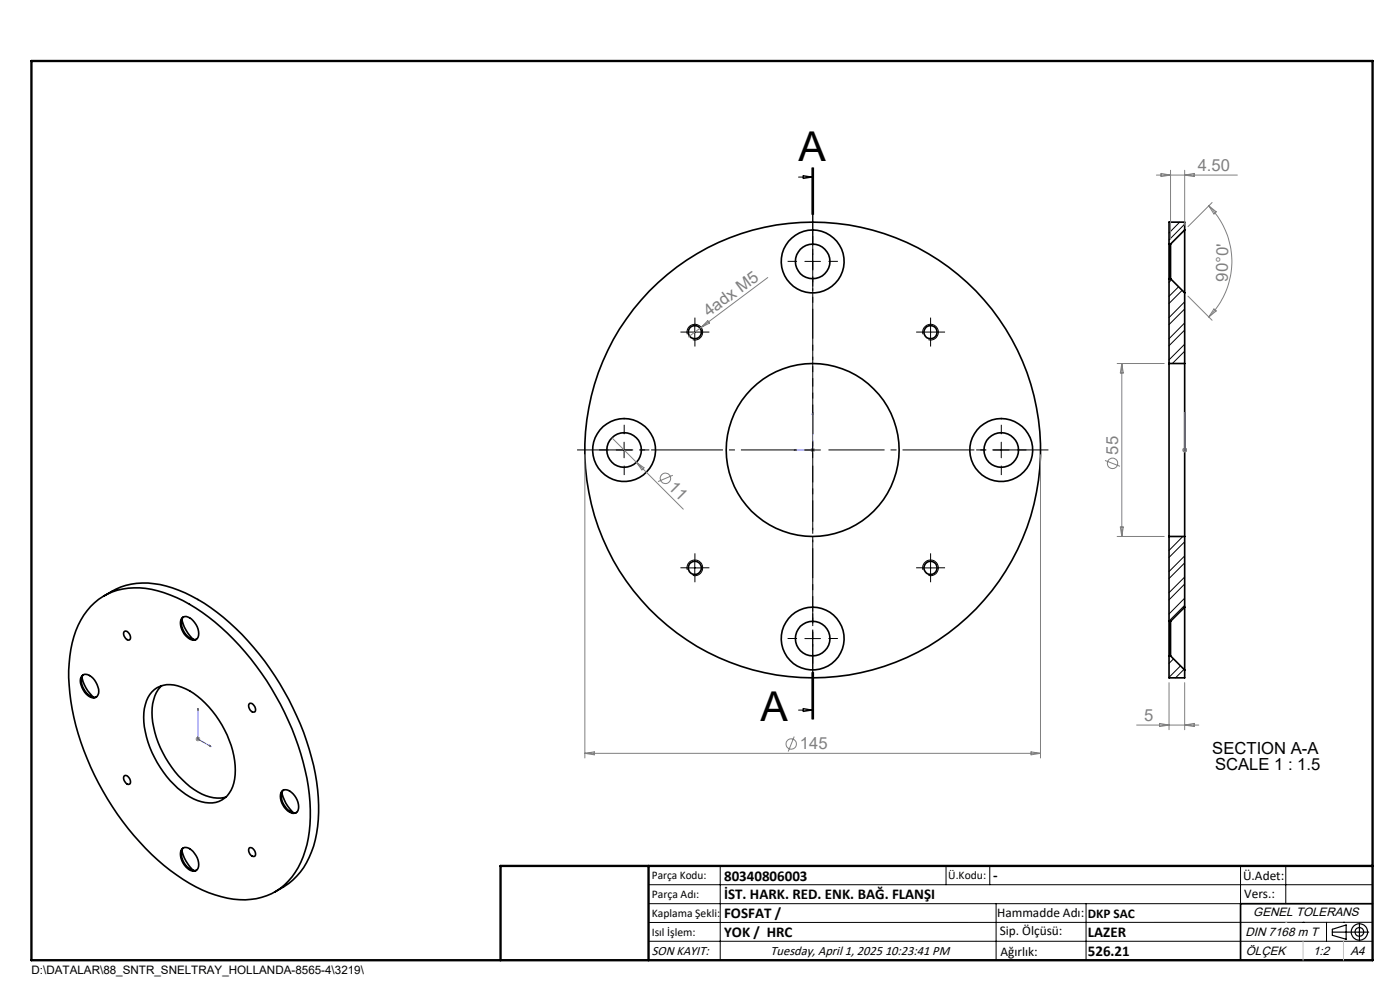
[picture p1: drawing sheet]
<svg xmlns="http://www.w3.org/2000/svg" width="297mm" height="210mm" viewBox="0 0 297 210" stroke-linecap="round" stroke-linejoin="round" font-family="sans-serif">
<g fill="none" stroke="#000" stroke-width=".35">
<path d="M248 51.8v7.3M248 59.1h.3M248 51.8h.3M248 59.1v18M248.3 51.8v7.3M248.3 59.1l3 3M251.3 48.8v13.3M251.3 48.8v-1.7h-3.3v4.7M251.3 48.8l-3 3M248 77.1v36.7M248 77.1h3.3M251.3 77.1v36.7"/>
<path d="M251.3 62.1v15M248 113.8h3.3M248 113.8v18M251.3 113.8v15M19.2 128.6a13.5 13.5 0 0 1 13-3.6 34.8 34.8 0 0 1 17.3 10.6 59 59 0 0 1 16.1 32.9 26.6 26.6 0 0 1-2.3 15.5 12.9 12.9 0 0 1-13.8 6.7 28.4 28.4 0 0 1-13.4-6.1 58.5 58.5 0 0 1-21.3-37.6 26.9 26.9 0 0 1 2.3-15.5zM22.1 126.4a15.4 15.4 0 0 1 14.4-1.7 41.8 41.8 0 0 1 18.5 14.1 57.2 57.2 0 0 1 12.5 30.3 24.5 24.5 0 0 1-3.1 14.9 14.9 14.9 0 0 1-6.1 5.2M26.4 134a1.15 1.15 0 0 1 1.3 1.5 .62 .62 0 0 1-.7 .3 .62 .62 0 0 1-.5-.6l-.3-.5zM38.6 131.3a8.4 8.4 0 0 0 2.5 4.4M38.6 131.1a1.9 1.9 0 0 1 2.7 .9 3.1 3.1 0 0 1 .5 3.5 1.59 1.59 0 0 1-2.3-.6 3.4 3.4 0 0 1-.9-3.8zM38.9 130.8a3.1 3.1 0 0 0 .8 4l1.1 .8h.9M248 131.8v7.3M248 139.1v4.7h3.3v-1.7"/>
<path d="M248 139.1h.3M248 131.8h.3M248.3 131.8v7.3M248.3 139.1l3 3M251.3 128.8v13.3M251.3 128.8l-3 3M17.4 143.6a7.9 7.9 0 0 0 2.5 4.3M17.4 143.4a1.42 1.42 0 0 1 2 .1 4 4 0 0 1 1.4 3.9 1.25 1.25 0 0 1-2.2 .1 4 4 0 0 1-1.4-3.9zM17.7 143.1a2.42 2.42 0 0 0 .1 3.1 2.44 2.44 0 0 0 2.7 1.6M32.2 146.7a5.5 5.5 0 0 1 6.3-.9 19.2 19.2 0 0 1 9.7 10.1 15.6 15.6 0 0 1 1.2 11 5.1 5.1 0 0 1-6.7 3.2 17.1 17.1 0 0 1-9.4-8.4 18.7 18.7 0 0 1-2.7-11.4 7.1 7.1 0 0 1 1.6-3.6zM34.3 145.4a8.8 8.8 0 0 0-1.9 7.8 22 22 0 0 0 9.6 14.8 7.6 7.6 0 0 0 5.9 1.1M52.9 149.3a1.15 1.15 0 0 1 1.3 1.5 .67 .67 0 0 1-1.2-.2l-.3-.9z"/>
<path d="M26.4 164.6a1.15 1.15 0 0 1 1.3 1.5 .62 .62 0 0 1-.7 .3 .62 .62 0 0 1-.5-.5l-.3-.6zM38.9 179.8a3.1 3.1 0 0 0 .8 4l.3 .3a1.69 1.69 0 0 0 1.7 .5M52.9 179.9a1.22 1.22 0 0 1 1.2 1.7 1.19 1.19 0 0 1-1.2-1.7zM59.8 168.1a8.4 8.4 0 0 0 2.5 4.3M59.8 167.8a1.59 1.59 0 0 1 2.4 .6 3.4 3.4 0 0 1 .8 3.8 1.43 1.43 0 0 1-2-.2 3.5 3.5 0 0 1-1.2-4.2zM60.1 167.6a2.64 2.64 0 0 0 .4 3.6l.7 .7a1.72 1.72 0 0 0 1.7 .5M38.6 180.3a8.4 8.4 0 0 0 2.5 4.4M38.6 180.1a1.59 1.59 0 0 1 2.4 .5 3.4 3.4 0 0 1 .8 3.9 1.59 1.59 0 0 1-2.3-.6 3.4 3.4 0 0 1-.9-3.8zM291.2 191.7h-28v12"/>
<circle cx="172.4" cy="55.4" r="3.7"/>
<circle cx="172.4" cy="55.5" r="6.7"/>
<circle cx="147.4" cy="70.5" r="1.39"/>
<circle cx="197.4" cy="70.5" r="1.4"/>
<circle cx="132.4" cy="95.5" r="6.7"/>
<circle cx="132.4" cy="95.5" r="3.7"/>
<circle cx="172.4" cy="95.5" r="48.3"/>
<circle cx="172.4" cy="95.4" r="18.3"/>
<circle cx="212.4" cy="95.4" r="3.7"/>
<circle cx="212.4" cy="95.5" r="6.7"/>
<circle cx="147.4" cy="120.4" r="1.39"/>
<circle cx="172.4" cy="135.5" r="3.7"/>
<circle cx="172.4" cy="135.5" r="6.7"/>
<circle cx="197.4" cy="120.5" r="1.4"/>
</g>
<g fill="none" stroke="#000" stroke-width=".21">
<path d="M169.4 37.6h3M170.4 37.2l2 .4-2 .3zM172.2 35.5v10M172.4 35.5v10M172.6 35.5v10M170.7 55.4h3.4M172.4 53.8v3.3M248.5 59.3l-.5 .6M250.3 47.1l-2.3 2.3M251.3 47.5l-3.3 3.4M145.7 70.4h3.4M145.8 70.9a1.67 1.67 0 0 1 1.5-2.1 1.67 1.67 0 0 1 1.8 1.8 1.67 1.67 0 0 1-2.1 1.5"/>
<path d="M147.4 68.8v3.3M195.7 70.4h3.4M195.8 70.9a1.67 1.67 0 0 1 1.5-2.1 1.67 1.67 0 0 1 1.8 1.8 1.67 1.67 0 0 1-2.1 1.5M197.4 68.8v3.3M250 60.8l-2 2.1M250.8 61.6l-2.8 2.8M251.3 64l-3.3 3.4M251.3 68.5l-3.3 3.4M251.3 73l-3.3 3.3M251.3 65.5l-3.3 3.4M251.3 70l-3.3 3.3M251.3 74.5l-2.6 2.6"/>
<path d="M130.7 95.5h3.4M132.4 93.8v3.3M170.7 95.5h3.4M172.4 93.8v3.3M210.7 95.5h3.4M212.4 93.8v3.3M147.4 118.8v3.3M197.4 118.8v3.3M250.9 113.8l-2.9 3M251.3 117.9l-3.3 3.3M251.3 114.9l-3.3 3.3M251.3 119.4l-3.3 3.3"/>
<path d="M145.7 120.5h3.4M145.8 120.9a1.66 1.66 0 0 1 1.5-2.1 1.66 1.66 0 0 1 1.8 1.8 1.66 1.66 0 0 1-2.1 1.5M170.7 135.5h3.4M172.4 133.8v3.3M195.7 120.5h3.4M195.8 120.9a1.66 1.66 0 0 1 1.4-2.1 1.66 1.66 0 0 1 1.8 1.8 1.66 1.66 0 0 1-2 1.5M248.1 139.1l-.1 .1M249 139.8l-1 .9M251.3 122.4l-3.3 3.3M251.3 126.9l-3.3 3.3M251.3 123.9l-3.3 3.3M251.3 128.4l-3.3 3.3"/>
<path d="M169.4 150.6h3M170.4 150.3l2 .3-2 .3zM172.2 142.6v10M172.4 142.6v10M172.6 142.6v10zM250.4 141.2l-2.4 2.5M251.2 142l-1.8 1.8M137.6 187.7h153.6M137.6 191.7h153.6M137.6 199.7h153.6M152.8 183.7v20M200.7 183.7v4"/>
<path d="M210 183.7v4M211.3 191.7v12M230.4 191.7v12M263.2 183.7v20M272.8 183.7v8M276.4 195.6h.1M281.4 195.6v4.1M285 195.6h.1M291.2 195.6l-153.6 .1"/>
</g>
<g fill="none" stroke="#808080" stroke-width=".21">
<path d="M245.3 37.1h17.2M246.3 36.8l2 .3-2 .4zM248.3 36.1v14.7M251.3 36.1v11.7M251.3 37.1l2-.3v.7zM162.9 58.9l-14.2 10.6M256.4 43.7a16.6 16.6 0 0 1 0 23.5M256.4 43.7l1.6 1.2-.5 .5zM257.1 43l-5.1 5.1M148.7 69.5l-2.7 2M150.1 68l.4 .5-1.8 1zM237 77.1h10"/>
<path d="M238 77.1v36.7M238 77.1l.3 2h-.6zM252 62.8l5.1 5.1M257.5 65.5l.5 .5-1.6 1.2zM124.1 96.4v64.4M129.8 92.9l15.2 15.1M135 98.1l1.6 1.1-.4 .5zM171.9 95.5h1M172 95.1l.8 .7M172.4 95v.9M172.8 95.1l-.8 .7M220.7 96.4v64.4"/>
<path d="M234.4 97.7l3.2 1.2M250.8 95.5h1M251 95.1l.7 .7M251.3 95v.9M251.7 95.1l-.7 .7M142.7 100.8l-3.1 1.4M237 113.8h10M237.7 111.8h.6l-.3 2zM41.5 156.8h1M41.6 156.4l.7 .7M42 156.3v1M42.3 156.4l-.7 .7"/>
<path d="M124.1 159.8h96.6M124.1 159.8l2-.3v.6zM168.5 156.2l-1.3 3.2M218.7 159.5l2 .3-2 .3zM241.1 153.8h13.2M246 153.4l2 .4-2 .3zM248 144.8v10M251.3 144.8v10M251.3 153.8l2-.4v.7z"/>
<circle cx="236" cy="98.3" r="1.12"/>
<circle cx="141.2" cy="101.5" r="1.1"/>
<circle cx="167.9" cy="157.8" r="1.09"/>
</g>
<g fill="none" stroke="#000" stroke-width=".25">
<path d="M282.6 197.7h7.8M282.6 197.1l3-.9v3l-3-.8zM288.4 195.8v3.8M106.2 203.7h185"/>
<circle cx="288.4" cy="197.7" r="1.74"/>
<circle cx="288.4" cy="197.7" r=".93"/>
</g>
<path d="M168.4 95.5l.4-.2v.3zM172.4 87.5l.1 .4h-.2zM172.4 87.5v8h-4M251.3 95.3v.3zM251.3 87.5v.4v-.4M251.3 95.5h.1M251.3 87.5v8M42 150.2l.1 .4-.2-.1zM42 150.2v6.6l2.8 1.6M44.5 158.1l.3 .3-.3-.1z" fill="none" stroke="#00f" stroke-width=".21"/>
<path d="M169.1 95.4h-46.7M172.4 92.1v-46.7M172.4 98.8v46.6M175.8 95.4h46.6" fill="none" stroke="#000" stroke-width=".21" stroke-dasharray="15.2 1.3 1.3 1.3" stroke-dashoffset="3.3" stroke-linecap="butt"/>
<g fill="none" stroke="#000" stroke-width=".21" stroke-dasharray="15.2 1.3 1.3 1.3" stroke-linecap="butt">
<path d="M169.1 55.4h-2M172.4 52.1v-2M172.4 58.8v2M175.8 55.4h2M145.8 70.4h-1.4M147.4 68.8v-1.4M147.4 72.1v1.4M149.1 70.4h1.4M195.8 70.4h-1.4M197.4 68.8v-1.4M197.4 72.1v1.4M199.1 70.4h1.4"/>
<path d="M129.1 95.4h-2M132.4 92.1v-2M132.4 98.8v2M135.8 95.4h2M209.1 95.4h-2M212.4 92.1v-2M212.4 98.8v2M215.8 95.4h2M147.4 118.8v-1.4M197.4 118.8v-1.4M145.8 120.4h-1.4M147.4 122.1v1.4"/>
<path d="M149.1 120.4h1.4M169.1 135.4h-2M172.4 132.1v-2M172.4 138.8v2M175.8 135.4h2M195.8 120.4h-1.4M197.4 122.1v1.4M199.1 120.4h1.4"/>
</g>
<path d="M172.4 35.5v117.1" fill="none" stroke="#000" stroke-width=".21" stroke-dasharray="6.3 1.3 1.3 1.3" stroke-dashoffset=".5" stroke-linecap="butt"/>
<path d="M6.7 12.9h284.5v190.8h-284.5zM137.6 183.7v20M291.2 183.7h-185v20" fill="none" stroke="#000" stroke-width=".5"/>
<path d="M276.4 199.7v4M285 199.7v4" fill="none" stroke="#c0c0c0" stroke-width=".21"/>
<path d="M272.8 195.6h.1" fill="none" stroke="#c0c0c0" stroke-width=".25"/>
<g fill="#00f">
<path d="M168.4 95.5l.4 .1v-.3zM172.4 87.5l-.1 .4h.2z"/>
<path d="M44.5 158.1l.3 .3-.3-.1zM42 150.2l.1 .4-.2-.1z"/>
<path d="M251.3 95.3v.3zM251.3 87.5v.4zM251.3 95.3v.3zM251.3 87.5v.4z"/>
</g>
<g font-size="8.7">
<text x="169.4" y="34.1">A</text>
<text x="161.4" y="153">A</text>
</g>
<g font-size="3.5" fill="#808080">
<text x="254.1" y="36.3">4.50</text>
<text x="260.5" y="59.7" transform="rotate(-89 260.5 59.7)">90°0'</text>
<text x="150.4" y="67.3" transform="rotate(-37 150.4 67.3)">4adx M5</text>
<text x="237.2" y="96.5" transform="rotate(-90 237.2 96.5)">55</text>
<text x="141.6" y="103.6" transform="rotate(45 141.6 103.6)">11</text>
<text x="242.7" y="153">5</text>
<text x="169.7" y="159">145</text>
</g>
<g font-size="3.5">
<text x="257.2" y="159.8">SECTION A-A</text>
<text x="257.8" y="163.4">SCALE 1 : 1.5</text>
</g>
<g font-size="3.2">
<text x="153.6" y="190.8">İST. HARK. RED. ENK. BAĞ. FLANŞI</text>
<text x="153.6" y="186.8">80340806003</text>
<text x="210.7" y="186.6">-</text>
<text x="153.6" y="194.8">FOSFAT /</text>
<text x="153.6" y="198.8">YOK / HRC</text>
<text x="230.8" y="198.7">LAZER</text>
<text x="230.8" y="202.8">526.21</text>
</g>
<g font-size="2.8">
<text x="263.7" y="186.7">Ü.Adet:</text>
<text x="263.9" y="190.5">Vers.:</text>
<text x="211.5" y="194.5">Hammadde Adı:</text>
<text x="230.8" y="194.7">DKP SAC</text>
<text x="138.3" y="202.6">SON KAYIT:</text>
<text x="163.5" y="202.6">Tuesday, April 1, 2025 10:23:41 PM</text>
<text x="212.1" y="198.4">Sip. Ölçüsü:</text>
<text x="212.2" y="202.7">Ağırlık:</text>
</g>
<g font-size="2.6">
<text x="265.9" y="194.4">GENEL TOLERANS</text>
<text x="264.2" y="198.5">DIN 7168 m T</text>
<text x="264.3" y="202.6">ÖLÇEK</text>
<text x="278.5" y="202.6">1:2</text>
<text x="286.5" y="202.6">A4</text>
</g>
<g font-size="2.5">
<text x="138.3" y="186.4">Parça Kodu:</text>
<text x="138.3" y="190.5">Parça Adı:</text>
<text x="201.2" y="186.5">Ü.Kodu:</text>
<text x="138.3" y="194.5">Kaplama Şekli:</text>
<text x="138.3" y="198.6">Isıl İşlem:</text>
<text x="6.7" y="206.7">D:\DATALAR\88_SNTR_SNELTRAY_HOLLANDA-8565-4\3219\</text>
</g>
</svg>
